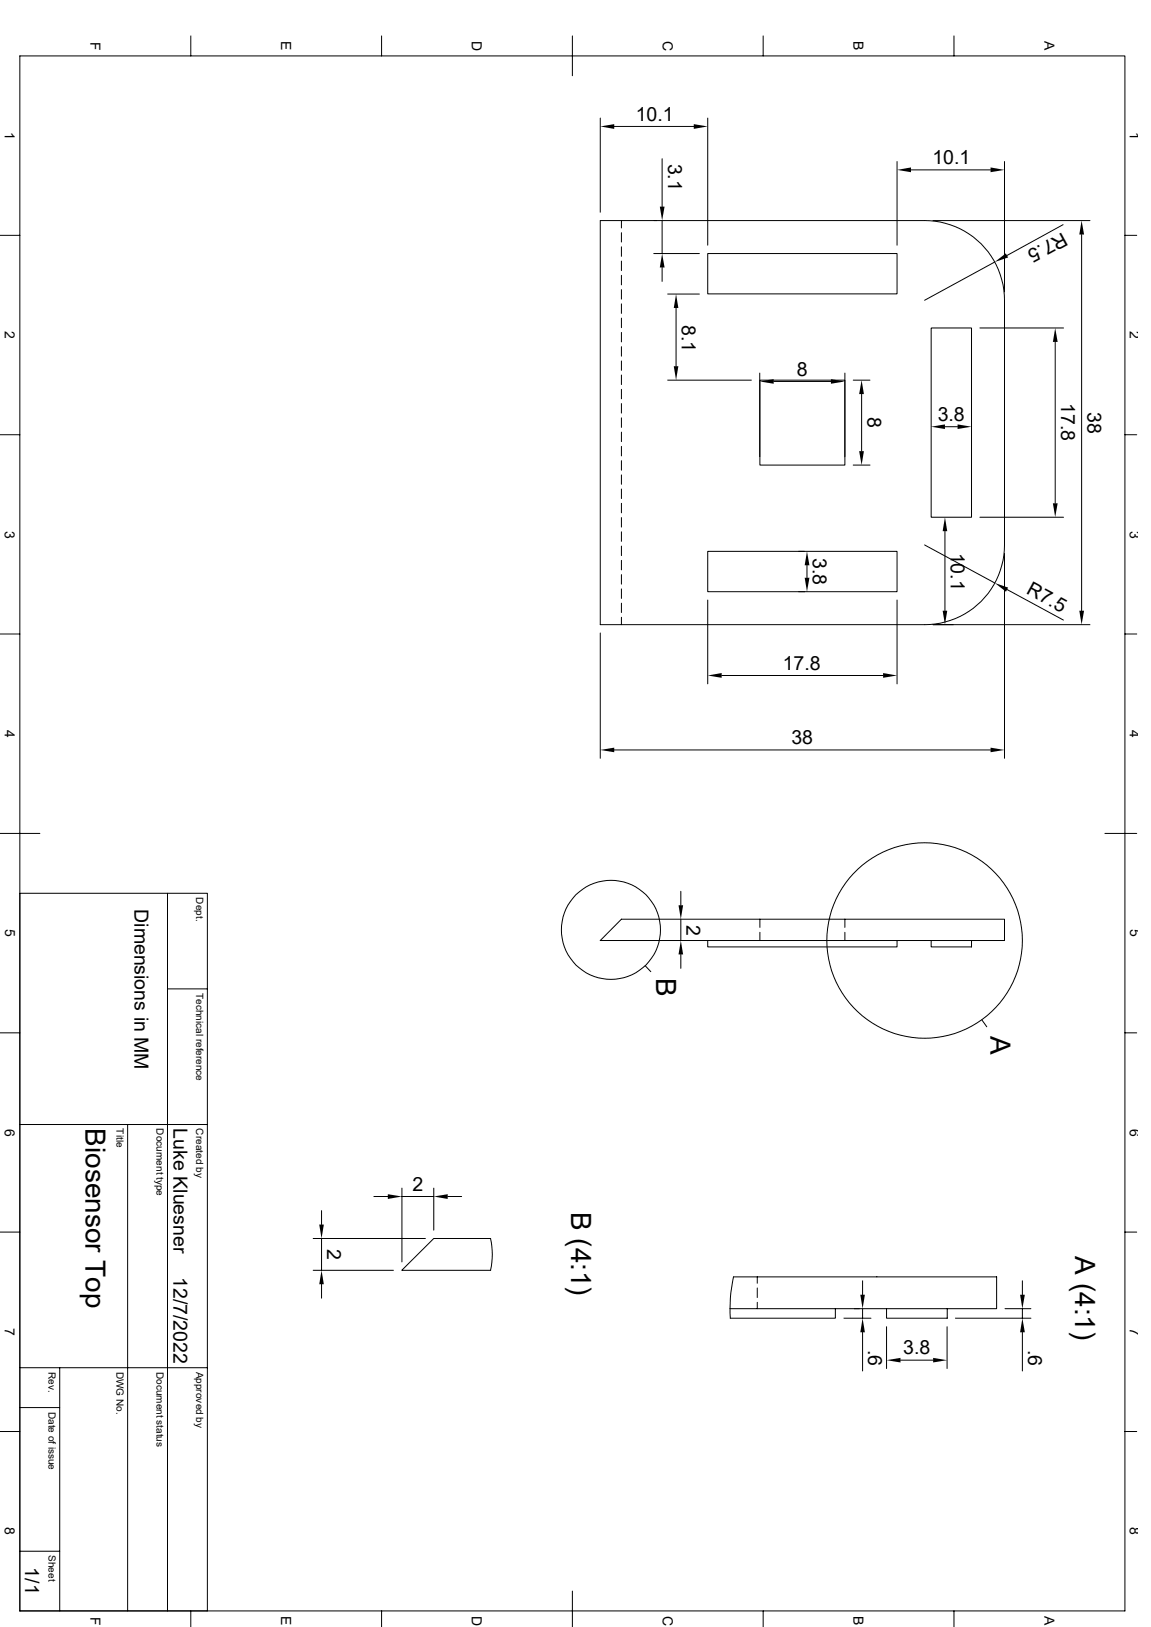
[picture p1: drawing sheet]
<svg xmlns="http://www.w3.org/2000/svg" width="297mm" height="420mm" viewBox="0 0 297 420" stroke-linecap="round" stroke-linejoin="round" font-family="sans-serif">
<g fill="none" stroke="#000" stroke-width=".26">
<path d="M5.1 14.4h285.2v401.4h-285.2zM49.2 9.3v5.1M98.5 9.3v5.1M147.7 9.3v10.3M196.9 9.3v5.1M246.2 9.3v5.1M154.9 30.5v24.3M158.5 32.6h20.5M182.6 30.5v32.8M154.9 56.9h83.7a20.5 20.5 0 0 1 20.6 20.6v63.2a20.5 20.5 0 0 1-20.6 20.5h-83.7zM160.4 56.9v1.9M170.9 41v12.3"/>
<path d="M170.9 56.9v8.5M231.5 41.7v21.6M235.1 43.9h20.5M240.7 56.9h40.6M259.2 41.7v33.7M274.3 58l-14.5 8M0 60.7h5.1M160.4 60.1v2.4M160.4 63.7v2.5M160.4 67.4v2.5M160.4 71.1v2.4M160.4 74.8v2.4"/>
<path d="M160.4 78.4v2.5M168.7 65.4h11.8M170.9 69v3.6M172.3 75.9h8.2M174.5 79.5v15M182.6 65.4h48.9v10.5h-48.9zM256.7 67.6l-18.1 9.9M279.1 60.5v97.1M290.3 60.7h3M160.4 82.1v2.5M160.4 85.8v2.5M160.4 89.5v2.4"/>
<path d="M160.4 93.2v2.4M160.4 96.8v2.5M172.3 98.1h21.6M196 96.3v21.6M196.1 98.1h21.9v22h-21.9zM199.6 98.5h14.8M218 96.3v21.6M220.2 98.1h4.3M240.3 84.7h10.4v48.8h-10.4zM252.9 84.7h21.5M272.3 88.3v41.6M0 112.2h5.1"/>
<path d="M160.4 100.5v2.5M160.4 104.2v2.4M160.4 107.9v2.4M160.4 111.5v2.5M160.4 115.2v2.5M160.4 118.9v2.5M222.3 101.7v14.8M243.8 110.2h3.3M290.3 112.2h3M160.4 122.6v2.4M160.4 126.2v2.5M160.4 129.9v2.5"/>
<path d="M160.4 133.6v2.5M160.4 137.3v2.4M220.2 120.1h4.3M243.8 137.1v20.5M252.9 133.5h21.5M160.4 141v2.4M160.4 144.7v2.4M160.4 148.3v2.5M160.4 152v2.5M160.4 155.7v2.4M160.4 159.3v1.9M182.6 142.3h48.9v10.4h-48.9z"/>
<path d="M182.6 154.9v21.6M206.1 142.3h1.5M206.1 152.7h1.5M208.2 145.9v3.2M231.5 154.9v21.6M238.6 140.7l18.1 9.8M259.2 142.8v52.9M259.9 152.2l14.5 7.9M0 163.7h5.1M154.9 163.4v32.3M186.2 174.4h41.7M240.7 161.2h40.6"/>
<path d="M290.3 163.7h3M158.5 193.6h97.1M0 215.1h10.3M285.1 215.1h8.2M5.1 230.6h48.4v185.2M43.2 230.6v185.2M160.4 237.3h98.8v5.5h-104.3zM175.7 230.1v3.6M175.7 237.3v5.5M196.1 237.3v2.1M218 237.3v2.1M43.2 255.3h10.3"/>
<path d="M166.5 249.3l1.4 1.5M175.7 246.4v3.6M182.6 242.8v1.6h48.9v-1.6M196.1 240.7v2.1M218 240.7v2.1M240.3 242.8v1.6h10.4v-1.6M0 266.6h5.1M253.4 263.3l1.2 1.7M290.3 266.6h3M5.1 290.3h48.4M32.9 290.3v125.5M0 318.1h5.1"/>
<path d="M80.8 319.7h29M83 312.5v3.6M83 319.7v8.2M96.5 308.9h3.6M103.7 306.7v19.1M103.7 308.9h8.2M111.9 306.7v10.8M115.5 308.9h3.6M126.6 319.7a18.3 18.3 0 0 1 0 8.2M126.6 319.7h-14.7l-8.2 8.2h22.9M290.3 318.1h3M80.8 327.9h20.7"/>
<path d="M83 331.5v3.6M188.4 337.8l.1 2.5h27.1v-2.5M189.3 329.6h67.9v8.2h-68.8l.2-4.1zM195.4 329.6v1.7M195.4 332.5v2.4M195.4 336.2v1.6M220.4 337.8h1.3M222.6 330.6v3.6M222.6 337.8v2.5M228.8 337.8v2.5h15.6v-2.5M259.3 337.8h6.7M263.8 330.6v3.6"/>
<path d="M263.8 337.8v2.5M5.1 353.1h48.4M15.4 353.1v62.7M217.8 340.3h6.9M222.6 343.9v10M228.8 342.5v10.8M232.4 351.1h8.4M244.4 342.5v10.8M246.5 340.3h19.5M263.8 343.9v10M0 369.5h5.1M5.1 363.3h10.3"/>
<path d="M290.3 369.5h3M5.1 400.4h10.3M49.2 415.8v4.1M98.5 415.8v4.1M147.7 410.7v9.2M196.9 415.8v4.1M246.2 415.8v4.1"/>
<circle cx="157.6" cy="240" r="12.8"/>
<circle cx="238.6" cy="242.8" r="25.2"/>
</g>
<g fill="#000">
<path d="M154.9 32.6l3.6-.6v1.3zM179 32l3.6 .6-3.6 .7zM170.3 53.3h1.2l-.6 3.6zM231.5 43.9l3.6-.7v1.2zM255.6 43.2l3.6 .7-3.6 .5zM170.9 65.4l.6 3.6h-1.2zM174.5 75.9l.5 3.6h-1.1zM256.7 67.6l2.8-2.2 .6 1.1zM279.1 56.9l.6 3.6h-1.2zM173.9 94.5h1.1l-.5 3.6zM196 98.5l3.6-.6v1.2zM214.4 97.9l3.6 .6-3.6 .6z"/>
<path d="M272.3 84.7l.6 3.6h-1.2zM222.3 98.1l.6 3.6h-1.2zM221.7 116.5h1.2l-.6 3.6zM240.2 110.2l3.6-.6v1.1zM247.1 109.6l3.6 .6-3.6 .5zM243.8 133.5l.6 3.6h-1.2zM271.7 129.9h1.2l-.6 3.6zM208.2 142.3l.7 3.6h-1.3zM207.6 149.1h1.3l-.7 3.6zM243.2 157.6h1.2l-.6 3.6zM256.7 150.5l3.4 1.2-.5 1zM278.5 157.6h1.2l-.6 3.6z"/>
<path d="M182.6 174.4l3.6-.7v1.3zM227.9 173.7l3.6 .7-3.6 .6zM154.9 193.6l3.6-.6v1.2zM255.6 193l3.6 .6-3.6 .6zM175.1 233.7h1.2l-.6 3.6zM175.7 242.8l.6 3.6h-1.2zM82.4 316.1h1.2l-.6 3.6zM100.1 308.3l3.6 .6-3.6 .6zM111.9 308.9l3.6-.6v1.2zM83 327.9l.6 3.6h-1.2zM222 334.2h1.2l-.6 3.6zM263.2 334.2h1.3l-.7 3.6z"/>
<path d="M222.6 340.3l.6 3.6h-1.2zM228.8 351.1l3.6-.6v1.2zM240.8 350.5l3.6 .6-3.6 .6zM263.8 340.3l.7 3.6h-1.3z"/>
</g>
<g font-size="7.2">
<text x="169.3" y="252.5" transform="rotate(90 169.3 252.5)">B</text>
<text x="255.6" y="267.5" transform="rotate(90 255.6 267.5)">A</text>
<text x="22.1" y="291.3" transform="rotate(90 22.1 291.3)">Biosensor Top</text>
<text x="147.4" y="312.9" transform="rotate(90 147.4 312.9)">B (4:1)</text>
<text x="277.5" y="324.3" transform="rotate(90 277.5 324.3)">A (4:1)</text>
</g>
<g font-size="5">
<text x="164" y="31.2">10.1</text>
<text x="172.4" y="42.2" transform="rotate(90 172.4 42.2)">3.1</text>
<text x="240.6" y="42.3">10.1</text>
<text x="274.2" y="59.8" transform="rotate(151 274.2 59.8)">R7.5</text>
<text x="175.9" y="83.9" transform="rotate(90 175.9 83.9)">8.1</text>
<text x="205.7" y="96.9">8</text>
<text x="223.8" y="107.7" transform="rotate(90 223.8 107.7)">8</text>
<text x="273.8" y="104.1" transform="rotate(90 273.8 104.1)">17.8</text>
<text x="280.6" y="106.3" transform="rotate(90 280.6 106.3)">38</text>
<text x="242" y="108.6">3.8</text>
<text x="245.3" y="142.7" transform="rotate(90 245.3 142.7)">10.1</text>
<text x="209.8" y="144" transform="rotate(90 209.8 144)">3.8</text>
<text x="264.7" y="153.1" transform="rotate(29 264.7 153.1)">R7.5</text>
<text x="202" y="172.8">17.8</text>
<text x="204.3" y="192.1">38</text>
<text x="34.7" y="234.7" transform="rotate(90 34.7 234.7)">Dimensions in MM</text>
<text x="177.1" y="238.7" transform="rotate(90 177.1 238.7)">2</text>
<text x="44.7" y="291.3" transform="rotate(90 44.7 291.3)">Luke Kluesner</text>
<text x="106.5" y="307.4">2</text>
<text x="84.4" y="322.4" transform="rotate(90 84.4 322.4)">2</text>
<text x="44.7" y="329.6" transform="rotate(90 44.7 329.6)">12/7/2022</text>
<text x="224.1" y="348.5" transform="rotate(90 224.1 348.5)">.6</text>
<text x="233.1" y="349.6">3.8</text>
<text x="265.3" y="348.5" transform="rotate(90 265.3 348.5)">.6</text>
<text x="6.5" y="404.6" transform="rotate(90 6.5 404.6)">1/1</text>
</g>
<g font-size="3.6">
<text x="23.3" y="10.8" transform="rotate(90 23.3 10.8)">F</text>
<text x="72.6" y="10.7" transform="rotate(90 72.6 10.7)">E</text>
<text x="121.8" y="10.5" transform="rotate(90 121.8 10.5)">D</text>
<text x="171" y="10.5" transform="rotate(90 171 10.5)">C</text>
<text x="220.3" y="10.7" transform="rotate(90 220.3 10.7)">B</text>
<text x="269.5" y="10.7" transform="rotate(90 269.5 10.7)">A</text>
<text x="1.3" y="34" transform="rotate(90 1.3 34)">1</text>
<text x="291.6" y="34" transform="rotate(90 291.6 34)">1</text>
<text x="1.3" y="85.5" transform="rotate(90 1.3 85.5)">2</text>
<text x="291.6" y="85.5" transform="rotate(90 291.6 85.5)">2</text>
<text x="1.3" y="136.9" transform="rotate(90 1.3 136.9)">3</text>
<text x="291.6" y="136.9" transform="rotate(90 291.6 136.9)">3</text>
<text x="1.3" y="188.4" transform="rotate(90 1.3 188.4)">4</text>
<text x="291.6" y="188.4" transform="rotate(90 291.6 188.4)">4</text>
<text x="1.3" y="239.9" transform="rotate(90 1.3 239.9)">5</text>
<text x="291.6" y="239.9" transform="rotate(90 291.6 239.9)">5</text>
<text x="1.3" y="291.3" transform="rotate(90 1.3 291.3)">6</text>
<text x="291.6" y="291.3" transform="rotate(90 291.6 291.3)">6</text>
<text x="1.3" y="342.8" transform="rotate(90 1.3 342.8)">7</text>
<text x="291.6" y="342.8" transform="rotate(90 291.6 342.8)">7</text>
<text x="1.3" y="394.3" transform="rotate(90 1.3 394.3)">8</text>
<text x="291.6" y="394.3" transform="rotate(90 291.6 394.3)">8</text>
<text x="23.3" y="417.3" transform="rotate(90 23.3 417.3)">F</text>
<text x="72.6" y="417.2" transform="rotate(90 72.6 417.2)">E</text>
<text x="121.8" y="417.1" transform="rotate(90 121.8 417.1)">D</text>
<text x="171" y="417.1" transform="rotate(90 171 417.1)">C</text>
<text x="220.3" y="417.2" transform="rotate(90 220.3 417.2)">B</text>
<text x="269.5" y="417.2" transform="rotate(90 269.5 417.2)">A</text>
</g>
<g font-size="2.6">
<text x="50.6" y="231.6" transform="rotate(90 50.6 231.6)">Dept.</text>
<text x="50.6" y="256.3" transform="rotate(90 50.6 256.3)">Technical reference</text>
<text x="30.1" y="291.3" transform="rotate(90 30.1 291.3)">Title</text>
<text x="40.3" y="291.3" transform="rotate(90 40.3 291.3)">Document type</text>
<text x="50.6" y="291.3" transform="rotate(90 50.6 291.3)">Created by</text>
<text x="12.5" y="354.1" transform="rotate(90 12.5 354.1)">Rev.</text>
<text x="30.1" y="354.1" transform="rotate(90 30.1 354.1)">DWG No.</text>
<text x="40.3" y="354.1" transform="rotate(90 40.3 354.1)">Document status</text>
<text x="50.6" y="354.1" transform="rotate(90 50.6 354.1)">Approved by</text>
<text x="12.5" y="364.4" transform="rotate(90 12.5 364.4)">Date of issue</text>
<text x="12.5" y="401.4" transform="rotate(90 12.5 401.4)">Sheet</text>
</g>
</svg>
